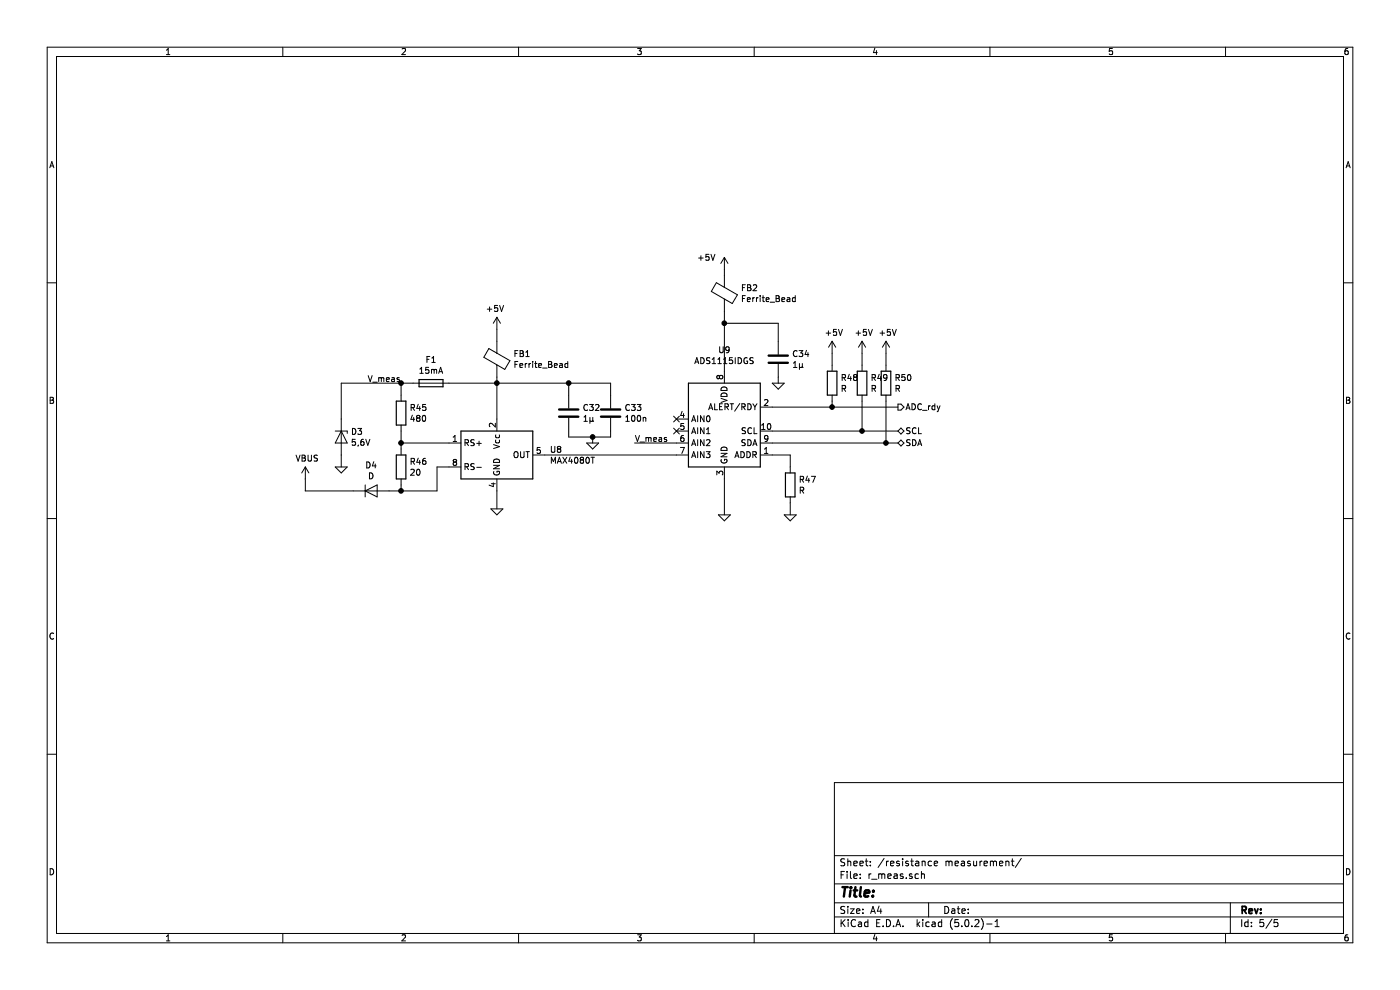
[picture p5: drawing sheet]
EESchema Schematic File Version 4
LIBS:zuenanlage-cache
EELAYER 26 0
EELAYER END
$Descr A4 11693 8268
encoding utf-8
Sheet 5 5
Title ""
Date ""
Rev ""
Comp ""
Comment1 ""
Comment2 ""
Comment3 ""
Comment4 ""
$EndDescr
$Comp
L Amplifier_Current:MAX4080T U8
U 1 1
P 4150 3800
F 0 "U8" H 4591 3846 50  0000 L CNN
F 1 "MAX4080T" H 4591 3755 50  0000 L CNN
F 2 "" H 4800 3100 50  0001 C CNN
F 3 "http://datasheets.maximintegrated.com/en/ds/MAX4080-MAX4081.pdf" H 4150 4200 50  0001 C CNN
	1    4150 3800
	1    0    0    -1  
$EndComp
$Comp
L Analog_ADC:ADS1115IDGS U9
U 1 1
P 6050 3600
F 0 "U9" H 6050 4278 50  0000 C CNN
F 1 "ADS1115IDGS" H 6050 4187 50  0000 C CNN
F 2 "Package_SO:TSSOP-10_3x3mm_P0.5mm" H 6050 3100 50  0001 C CNN
F 3 "http://www.ti.com/lit/ds/symlink/ads1113.pdf" H 6000 2700 50  0001 C CNN
	1    6050 3600
	1    0    0    -1  
$EndComp
$Comp
L Device:R R49
U 1 1
P 7200 3200
F 0 "R49" H 7270 3246 50  0000 L CNN
F 1 "R" H 7270 3155 50  0000 L CNN
F 2 "" V 7130 3200 50  0001 C CNN
F 3 "~" H 7200 3200 50  0001 C CNN
	1    7200 3200
	1    0    0    -1  
$EndComp
$Comp
L Device:R R50
U 1 1
P 7400 3200
F 0 "R50" H 7470 3246 50  0000 L CNN
F 1 "R" H 7470 3155 50  0000 L CNN
F 2 "" V 7330 3200 50  0001 C CNN
F 3 "~" H 7400 3200 50  0001 C CNN
	1    7400 3200
	1    0    0    -1  
$EndComp
Wire Wire Line
	7200 3600 7200 3350
Wire Wire Line
	7400 3700 7400 3350
Wire Wire Line
	7200 3600 7500 3600
Connection ~ 7200 3600
Wire Wire Line
	7400 3700 7500 3700
Connection ~ 7400 3700
Text HLabel 7500 3600 2    50   BiDi ~ 0
SCL
Text HLabel 7500 3700 2    50   BiDi ~ 0
SDA
$Comp
L power:+5V #PWR067
U 1 1
P 7200 2950
F 0 "#PWR067" H 7200 2800 50  0001 C CNN
F 1 "+5V" H 7215 3123 50  0000 C CNN
F 2 "" H 7200 2950 50  0001 C CNN
F 3 "" H 7200 2950 50  0001 C CNN
	1    7200 2950
	1    0    0    -1  
$EndComp
$Comp
L power:+5V #PWR062
U 1 1
P 6050 2250
F 0 "#PWR062" H 6050 2100 50  0001 C CNN
F 1 "+5V" H 5900 2350 50  0000 C CNN
F 2 "" H 6050 2250 50  0001 C CNN
F 3 "" H 6050 2250 50  0001 C CNN
	1    6050 2250
	1    0    0    -1  
$EndComp
$Comp
L power:+5V #PWR059
U 1 1
P 4150 2750
F 0 "#PWR059" H 4150 2600 50  0001 C CNN
F 1 "+5V" H 4165 2923 50  0000 C CNN
F 2 "" H 4150 2750 50  0001 C CNN
F 3 "" H 4150 2750 50  0001 C CNN
	1    4150 2750
	-1   0    0    -1  
$EndComp
$Comp
L power:+5V #PWR068
U 1 1
P 7400 2950
F 0 "#PWR068" H 7400 2800 50  0001 C CNN
F 1 "+5V" H 7415 3123 50  0000 C CNN
F 2 "" H 7400 2950 50  0001 C CNN
F 3 "" H 7400 2950 50  0001 C CNN
	1    7400 2950
	1    0    0    -1  
$EndComp
$Comp
L Device:C C34
U 1 1
P 6500 3000
F 0 "C34" H 6615 3046 50  0000 L CNN
F 1 "1µ" H 6615 2955 50  0000 L CNN
F 2 "" H 6538 2850 50  0001 C CNN
F 3 "~" H 6500 3000 50  0001 C CNN
	1    6500 3000
	1    0    0    -1  
$EndComp
$Comp
L Device:Ferrite_Bead FB1
U 1 1
P 4150 3000
F 0 "FB1" H 4287 3046 50  0000 L CNN
F 1 "Ferrite_Bead" H 4287 2955 50  0000 L CNN
F 2 "" V 4080 3000 50  0001 C CNN
F 3 "~" H 4150 3000 50  0001 C CNN
	1    4150 3000
	1    0    0    -1  
$EndComp
Wire Wire Line
	6050 2250 6050 2300
Wire Wire Line
	6050 2600 6050 2700
Wire Wire Line
	6050 2700 6500 2700
Wire Wire Line
	6500 2700 6500 2850
Connection ~ 6050 2700
Wire Wire Line
	6050 2700 6050 3100
$Comp
L daisy:GND #PWR064
U 1 1
P 6500 3200
F 0 "#PWR064" H 6500 3200 30  0001 C CNN
F 1 "GND" H 6500 3130 30  0001 C CNN
F 2 "" H 6500 3200 60  0000 C CNN
F 3 "" H 6500 3200 60  0000 C CNN
	1    6500 3200
	1    0    0    -1  
$EndComp
Wire Wire Line
	6500 3150 6500 3200
Wire Wire Line
	7200 2950 7200 3050
Wire Wire Line
	7400 2950 7400 3050
$Comp
L Device:R R47
U 1 1
P 6600 4050
F 0 "R47" H 6670 4096 50  0000 L CNN
F 1 "R" H 6670 4005 50  0000 L CNN
F 2 "" V 6530 4050 50  0001 C CNN
F 3 "~" H 6600 4050 50  0001 C CNN
	1    6600 4050
	1    0    0    -1  
$EndComp
$Comp
L daisy:GND #PWR065
U 1 1
P 6600 4300
F 0 "#PWR065" H 6600 4300 30  0001 C CNN
F 1 "GND" H 6600 4230 30  0001 C CNN
F 2 "" H 6600 4300 60  0000 C CNN
F 3 "" H 6600 4300 60  0000 C CNN
	1    6600 4300
	1    0    0    -1  
$EndComp
$Comp
L daisy:GND #PWR063
U 1 1
P 6050 4300
F 0 "#PWR063" H 6050 4300 30  0001 C CNN
F 1 "GND" H 6050 4230 30  0001 C CNN
F 2 "" H 6050 4300 60  0000 C CNN
F 3 "" H 6050 4300 60  0000 C CNN
	1    6050 4300
	1    0    0    -1  
$EndComp
Wire Wire Line
	6050 4300 6050 4000
Wire Wire Line
	6600 4300 6600 4200
Wire Wire Line
	6450 3800 6600 3800
Wire Wire Line
	6600 3800 6600 3900
Wire Wire Line
	5650 3800 4550 3800
$Comp
L daisy:GND #PWR060
U 1 1
P 4150 4250
F 0 "#PWR060" H 4150 4250 30  0001 C CNN
F 1 "GND" H 4150 4180 30  0001 C CNN
F 2 "" H 4150 4250 60  0000 C CNN
F 3 "" H 4150 4250 60  0000 C CNN
	1    4150 4250
	1    0    0    -1  
$EndComp
Wire Wire Line
	4150 4250 4150 4100
$Comp
L Device:C C32
U 1 1
P 4750 3450
F 0 "C32" H 4865 3496 50  0000 L CNN
F 1 "1µ" H 4865 3405 50  0000 L CNN
F 2 "" H 4788 3300 50  0001 C CNN
F 3 "~" H 4750 3450 50  0001 C CNN
	1    4750 3450
	1    0    0    -1  
$EndComp
Wire Wire Line
	4150 3150 4150 3200
Wire Wire Line
	4150 2850 4150 2750
$Comp
L Device:C C33
U 1 1
P 5100 3450
F 0 "C33" H 5215 3496 50  0000 L CNN
F 1 "100n" H 5215 3405 50  0000 L CNN
F 2 "" H 5138 3300 50  0001 C CNN
F 3 "~" H 5100 3450 50  0001 C CNN
	1    5100 3450
	1    0    0    -1  
$EndComp
Wire Wire Line
	4150 3200 4750 3200
Wire Wire Line
	5100 3200 5100 3300
Connection ~ 4150 3200
Wire Wire Line
	4150 3200 4150 3500
Wire Wire Line
	4750 3300 4750 3200
Connection ~ 4750 3200
Wire Wire Line
	4750 3200 5100 3200
Wire Wire Line
	4750 3600 4750 3650
Wire Wire Line
	4750 3650 4950 3650
Wire Wire Line
	5100 3650 5100 3600
Wire Wire Line
	4950 3700 4950 3650
Connection ~ 4950 3650
Wire Wire Line
	4950 3650 5100 3650
$Comp
L daisy:GND #PWR061
U 1 1
P 4950 3700
F 0 "#PWR061" H 4950 3700 30  0001 C CNN
F 1 "GND" H 4950 3630 30  0001 C CNN
F 2 "" H 4950 3700 60  0000 C CNN
F 3 "" H 4950 3700 60  0000 C CNN
	1    4950 3700
	1    0    0    -1  
$EndComp
$Comp
L Device:Fuse F1
U 1 1
P 3600 3200
F 0 "F1" V 3403 3200 50  0000 C CNN
F 1 "15mA" V 3494 3200 50  0000 C CNN
F 2 "" V 3530 3200 50  0001 C CNN
F 3 "~" H 3600 3200 50  0001 C CNN
	1    3600 3200
	0    1    1    0   
$EndComp
Wire Wire Line
	3750 3200 4150 3200
$Comp
L Device:D_Zener D3
U 1 1
P 2850 3650
F 0 "D3" V 2804 3729 50  0000 L CNN
F 1 "5,6V" V 2895 3729 50  0000 L CNN
F 2 "" H 2850 3650 50  0001 C CNN
F 3 "~" H 2850 3650 50  0001 C CNN
	1    2850 3650
	0    1    1    0   
$EndComp
$Comp
L Device:R R45
U 1 1
P 3350 3450
F 0 "R45" H 3420 3496 50  0000 L CNN
F 1 "480" H 3420 3405 50  0000 L CNN
F 2 "" V 3280 3450 50  0001 C CNN
F 3 "~" H 3350 3450 50  0001 C CNN
	1    3350 3450
	1    0    0    -1  
$EndComp
$Comp
L Device:R R46
U 1 1
P 3350 3900
F 0 "R46" H 3420 3946 50  0000 L CNN
F 1 "20" H 3420 3855 50  0000 L CNN
F 2 "" V 3280 3900 50  0001 C CNN
F 3 "~" H 3350 3900 50  0001 C CNN
	1    3350 3900
	1    0    0    -1  
$EndComp
$Comp
L daisy:GND #PWR058
U 1 1
P 2850 3900
F 0 "#PWR058" H 2850 3900 30  0001 C CNN
F 1 "GND" H 2850 3830 30  0001 C CNN
F 2 "" H 2850 3900 60  0000 C CNN
F 3 "" H 2850 3900 60  0000 C CNN
	1    2850 3900
	1    0    0    -1  
$EndComp
Wire Wire Line
	3450 3200 3350 3200
Wire Wire Line
	2850 3200 2850 3500
Wire Wire Line
	2850 3900 2850 3800
Wire Wire Line
	3350 3750 3350 3700
Wire Wire Line
	3350 3300 3350 3200
Connection ~ 3350 3200
Wire Wire Line
	3350 3200 2850 3200
Wire Wire Line
	3350 3700 3750 3700
Connection ~ 3350 3700
Wire Wire Line
	3350 3700 3350 3600
Wire Wire Line
	3350 4050 3350 4100
Wire Wire Line
	3350 4100 3650 4100
Wire Wire Line
	3650 4100 3650 3900
Wire Wire Line
	3650 3900 3750 3900
Text Label 3350 3200 2    50   ~ 0
V_meas
Text Label 5300 3700 0    50   ~ 0
V_meas
Wire Wire Line
	5300 3700 5650 3700
$Comp
L Device:Ferrite_Bead FB2
U 1 1
P 6050 2450
F 0 "FB2" H 6187 2496 50  0000 L CNN
F 1 "Ferrite_Bead" H 6187 2405 50  0000 L CNN
F 2 "" V 5980 2450 50  0001 C CNN
F 3 "~" H 6050 2450 50  0001 C CNN
	1    6050 2450
	1    0    0    -1  
$EndComp
$Comp
L Device:D D4
U 1 1
P 3100 4100
F 0 "D4" H 3100 4316 50  0000 C CNN
F 1 "D" H 3100 4225 50  0000 C CNN
F 2 "" H 3100 4100 50  0001 C CNN
F 3 "~" H 3100 4100 50  0001 C CNN
	1    3100 4100
	1    0    0    -1  
$EndComp
Wire Wire Line
	3250 4100 3350 4100
Connection ~ 3350 4100
$Comp
L power:VBUS #PWR057
U 1 1
P 2550 4000
F 0 "#PWR057" H 2550 3850 50  0001 C CNN
F 1 "VBUS" H 2565 4173 50  0000 C CNN
F 2 "" H 2550 4000 50  0001 C CNN
F 3 "" H 2550 4000 50  0001 C CNN
	1    2550 4000
	1    0    0    -1  
$EndComp
Wire Wire Line
	2950 4100 2550 4100
Wire Wire Line
	2550 4100 2550 4000
$Comp
L Device:R R48
U 1 1
P 6950 3200
F 0 "R48" H 7020 3246 50  0000 L CNN
F 1 "R" H 7020 3155 50  0000 L CNN
F 2 "" V 6880 3200 50  0001 C CNN
F 3 "~" H 6950 3200 50  0001 C CNN
	1    6950 3200
	1    0    0    -1  
$EndComp
Wire Wire Line
	6450 3600 7200 3600
Wire Wire Line
	6450 3700 7400 3700
Wire Wire Line
	6450 3400 6950 3400
Wire Wire Line
	6950 3400 6950 3350
$Comp
L power:+5V #PWR066
U 1 1
P 6950 2950
F 0 "#PWR066" H 6950 2800 50  0001 C CNN
F 1 "+5V" H 6965 3123 50  0000 C CNN
F 2 "" H 6950 2950 50  0001 C CNN
F 3 "" H 6950 2950 50  0001 C CNN
	1    6950 2950
	1    0    0    -1  
$EndComp
Wire Wire Line
	6950 2950 6950 3050
Wire Wire Line
	6950 3400 7500 3400
Connection ~ 6950 3400
Text HLabel 7500 3400 2    50   Output ~ 0
ADC_rdy
NoConn ~ 5650 3600
NoConn ~ 5650 3500
$EndSCHEMATC
